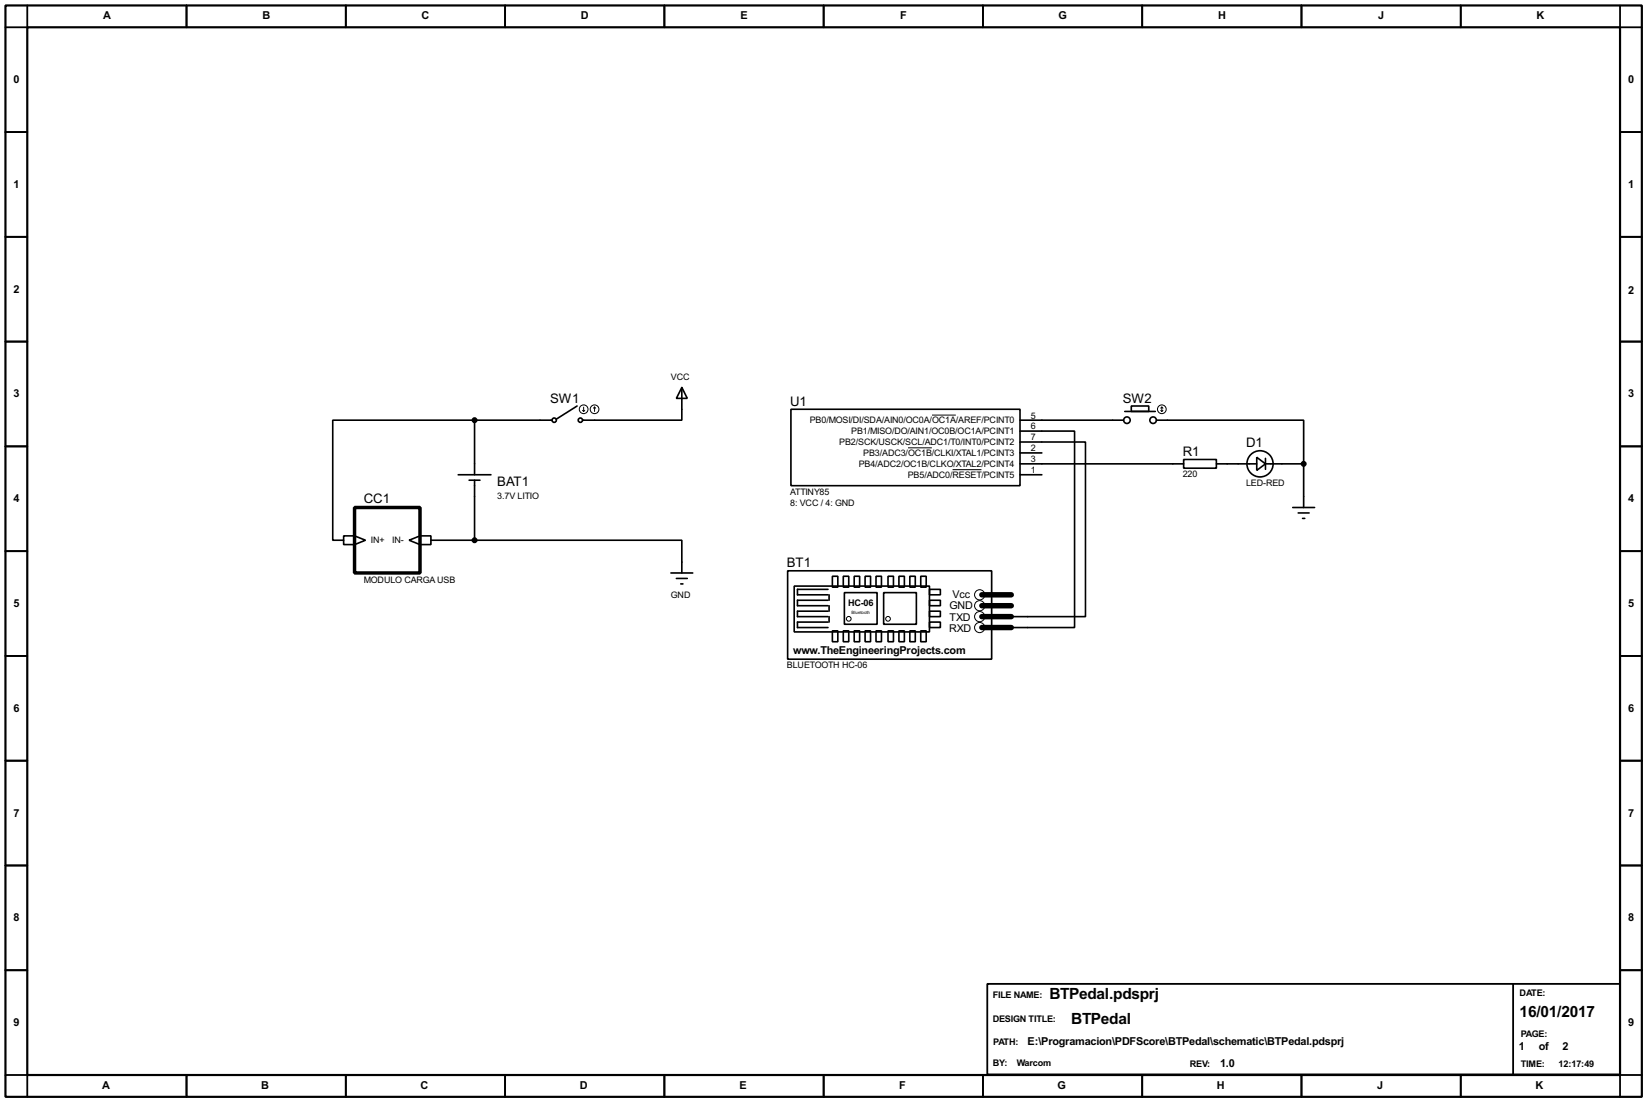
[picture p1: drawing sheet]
<svg xmlns="http://www.w3.org/2000/svg" width="383mm" height="256mm" viewBox="0 0 383 256" stroke-linecap="round" stroke-linejoin="round" font-family="sans-serif">
<path d="M1.3 1.3h381v254h-381zM6.3 6.3h370.9v243.9h-370.9z" fill="none" stroke="#000" stroke-width=".51"/>
<g fill="none" stroke="#000" stroke-width=".42">
<path d="M6.3 1.3v5h-5M43.4 1.3v5M80.5 1.3v5M117.6 1.3v5M154.7 1.3v5M191.8 1.3v5M228.9 1.3v5M265.9 1.3v5M303 1.3v5M340.1 1.3v5M377.2 1.3v5h5.1M1.3 30.7h5"/>
<path d="M377.2 30.7h5.1M1.3 55.1h5M377.2 55.1h5.1M1.3 79.5h5M377.2 79.5h5.1M1.3 103.9h5M377.2 103.9h5.1M1.3 128.3h5M377.2 128.3h5.1M1.3 152.7h5M377.2 152.7h5.1M1.3 177h5"/>
<path d="M377.2 177h5.1M1.3 201.4h5M377.2 201.4h5.1M1.3 225.8h5M229.9 229h147.3v21.1h-147.3zM352.3 229v21.1M377.2 225.8h5.1M1.3 250.2h5v5.1M43.4 250.2v5.1M80.5 250.2v5.1M117.6 250.2v5.1M154.7 250.2v5.1"/>
<path d="M191.8 250.2v5.1M228.9 250.2v5.1M265.9 250.2v5.1M303 250.2v5.1M340.1 250.2v5.1M382.3 250.2h-5.1v5.1"/>
</g>
<g fill="none" stroke="#000" stroke-width=".38">
<path d="M110.5 97.8h-33v27.9h2.5M110.5 97.8h18M110.5 97.8v12.7M134.4 94.5l-4.9 3M158.7 90.2l1.3 2.5h-2.5zM158.7 90.2v7.6h-23.1M184.1 95.2h53.4v17.8h-53.4zM237.5 97.8h24.1M261.9 95.8h7.1M263.4 94.5h4.1v1.3h-4.1zM269.2 97.8h34.3v10.1M106.7 110.5h7.6"/>
<path d="M109.2 111.8h2.6M110.5 111.8v13.9M237.5 100.3h12.7v45.7h-16M237.5 102.9h15.2v40.6h-18.5M237.5 107.9h38.1M237.5 110.5h5.1M237.5 105.4h5.1M275.6 106.9h7.6v2.1h-7.6zM283.2 107.9h9.4M292.6 106.4l2 1.5-2 1.6zM294.6 107.9h8.9M294.6 106.7v2.5"/>
<path d="M301 118.1h5.1M302.3 119.4h2.5M303.5 107.9v10.2M80 124.7h2.5l2.6 1-2.6 1h-2.5zM82.5 124.7v2M95.2 125.7l2.6-1h2.5v2h-2.5zM97.8 124.7v2M100.3 125.7h10.2M110.5 125.7h48.2v7.6M156.2 133.3h5.1M157.5 134.6h2.5M158.5 135.9h.5"/>
<path d="M183.4 132.8h47.5v20.6h-47.5zM184.9 136.4h31.5v10.7h-31.5zM192.8 137.2h-7.1v1.2h7.1M192.8 139.7h-7.1v1.3h7.1M193 138.4v1.3M193.8 134.1h1.3v2.6h-1.3zM196.3 134.1h1.3v2.6h-1.3zM196.6 137.9h7.6v7.4h-7.6zM198.9 134.1h1.3v2.6h-1.3zM201.4 134.1h1.3v2.6h-1.3zM204 134.1h1.2v2.6h-1.2zM205.7 137.9h7.7v7.4h-7.7z"/>
<path d="M206.8 134.1h1.2v2.6h-1.2zM209.3 134.1h1.3v2.6h-1.3zM211.8 134.1h1.3v2.6h-1.3zM214.4 134.1h1.2v2.6h-1.2zM216.4 137.2h2.5v1.2h-2.5zM216.4 139.7h2.5v1.3h-2.5zM303.3 120.6h.5M192.8 142.2h-7.1v1.3h7.1M192.8 144.8h-7.1v1.2h7.1M193 141v1.2M193 143.5v1.3M193.8 146.8h1.3v2.6h-1.3z"/>
<path d="M196.3 146.8h1.3v2.6h-1.3zM198.9 146.8h1.3v2.6h-1.3zM201.4 146.8h1.3v2.6h-1.3zM204 146.8h1.2v2.6h-1.2zM206.8 146.8h1.2v2.6h-1.2zM209.3 146.8h1.3v2.6h-1.3zM211.8 146.8h1.3v2.6h-1.3zM214.4 146.8h1.2v2.6h-1.2zM216.4 142.2h2.5v1.3h-2.5zM216.4 144.8h2.5v1.2h-2.5z"/>
<circle cx="129" cy="97.8" r=".51"/>
<circle cx="135.1" cy="97.8" r=".51"/>
<circle cx="262.4" cy="97.8" r=".76"/>
<circle cx="268.5" cy="97.8" r=".76"/>
<circle cx="293.4" cy="108" r="3"/>
</g>
<g fill="none" stroke="#000" stroke-width=".23">
<path d="M135.6 95.5l.3 .3M135.9 94.7v1.1M136.1 95.5l-.2 .3M138.4 94.7l-.2 .3M138.4 94.7l.3 .3M138.4 94.7v1.1M217 96.6h5.5M270.3 95.5l.2 .3M270.5 94.7v1.1M270.5 94.7l-.2 .3M270.5 94.7l.3 .3M270.8 95.5l-.3 .3"/>
<path d="M211.4 104.2h5.6M221.8 109.3h6.7"/>
<circle cx="135.9" cy="95.3" r="1.02"/>
<circle cx="138.4" cy="95.3" r="1.02"/>
<circle cx="270.5" cy="95.3" r="1.02"/>
<circle cx="228.1" cy="138.4" r="1.19"/>
<circle cx="197.6" cy="144" r=".55"/>
<circle cx="206.8" cy="144" r=".55"/>
<circle cx="228.1" cy="143.5" r="1.19"/>
<circle cx="228.1" cy="146.1" r="1.19"/>
<circle cx="228.1" cy="141" r="1.19"/>
</g>
<path d="M228.6 138.4h6.9M228.6 141h6.9M228.6 143.5h6.9M228.6 146h6.9" fill="none" stroke="#000" stroke-width="1.3"/>
<g fill="#000" stroke="#000" stroke-width=".38">
<circle cx="110.5" cy="97.8" r=".51"/>
<circle cx="303.5" cy="107.9" r=".51"/>
<circle cx="110.5" cy="125.7" r=".51"/>
</g>
<path d="M82.5 118.1h15.3v15.2h-15.3z" fill="none" stroke="#000" stroke-width=".8"/>
<g font-size="4">
<text x="244.3" y="232.5">BTPedal.pdsprj</text>
<text x="249.4" y="238.3">BTPedal</text>
<text x="353.8" y="236.6">16/01/2017</text>
</g>
<g font-size="3.4">
<text x="128.1" y="93.7">SW1</text>
<text x="184" y="94.4">U1</text>
<text x="261.4" y="93.7">SW2</text>
<text x="275.4" y="106.1">R1</text>
<text x="290.1" y="104.1">D1</text>
<text x="115.8" y="113.1">BAT1</text>
<text x="84.7" y="117.1">CC1</text>
<text x="183.2" y="132">BT1</text>
</g>
<g font-size="2.8">
<text x="24" y="4.4">A</text>
<text x="61.1" y="4.4">B</text>
<text x="98.2" y="4.4">C</text>
<text x="135.3" y="4.4">D</text>
<text x="172.4" y="4.4">E</text>
<text x="209.6" y="4.4">F</text>
<text x="246.5" y="4.4">G</text>
<text x="283.6" y="4.4">H</text>
<text x="320.9" y="4.4">J</text>
<text x="357.8" y="4.4">K</text>
<text x="3.1" y="19.3">0</text>
<text x="379.1" y="19.3">0</text>
<text x="3.1" y="43.7">1</text>
<text x="379.1" y="43.7">1</text>
<text x="3.1" y="68.1">2</text>
<text x="379.1" y="68.4">2</text>
<text x="3.1" y="92.5">3</text>
<text x="379.1" y="92.5">3</text>
<text x="3.1" y="116.9">4</text>
<text x="379.1" y="116.9">4</text>
<text x="3.1" y="141.3">5</text>
<text x="221.1" y="141.8">GND</text>
<text x="221.7" y="139.3">Vcc</text>
<text x="379.1" y="141.3">5</text>
<text x="221" y="147.2">RXD</text>
<text x="221.1" y="144.6">TXD</text>
<text x="184.7" y="152.2">www.TheEngineeringProjects.com</text>
<text x="3.1" y="165.7">6</text>
<text x="379.1" y="165.7">6</text>
<text x="3.1" y="190">7</text>
<text x="379.1" y="190">7</text>
<text x="3.1" y="214.4">8</text>
<text x="379.1" y="214.4">8</text>
<text x="3.1" y="238.8">9</text>
<text x="379.1" y="238.8">9</text>
<text x="239.3" y="243.2">E:\Programacion\PDFScore\BTPedal\schematic\BTPedal.pdsprj</text>
<text x="353.7" y="244.3">1</text>
<text x="358.3" y="244.3">of</text>
<text x="363.8" y="244.3">2</text>
<text x="284.1" y="248.3">1.0</text>
<text x="23.8" y="253.5">A</text>
<text x="60.8" y="253.5">B</text>
<text x="97.9" y="253.5">C</text>
<text x="135" y="253.5">D</text>
<text x="172.2" y="253.5">E</text>
<text x="209.3" y="253.5">F</text>
<text x="246.2" y="253.5">G</text>
<text x="283.3" y="253.5">H</text>
<text x="320.6" y="253.5">J</text>
<text x="357.5" y="253.5">K</text>
</g>
<g font-size="2.4">
<text x="197.4" y="140.9">HC-06</text>
<text x="231.1" y="232.4">FILE NAME:</text>
<text x="353.8" y="231.9">DATE:</text>
<text x="231.1" y="237.8">DESIGN TITLE:</text>
<text x="231.3" y="243.2">PATH:</text>
<text x="354.1" y="241.3">PAGE:</text>
<text x="231.1" y="248.1">BY:</text>
<text x="236.7" y="248.1">Warcom</text>
<text x="277" y="248.2">REV:</text>
<text x="354.1" y="248.2">TIME:</text>
<text x="362.9" y="248.2">12:17:49</text>
</g>
<g font-size="2.3">
<text x="156.2" y="88.3">VCC</text>
<text x="188.6" y="98.5">PB0/MOSI/DI/SDA/AIN0/OC0A/OC1A/AREF/PCINT0</text>
<text x="198.2" y="101">PB1/MISO/DO/AIN1/OC0B/OC1A/PCINT1</text>
<text x="240" y="99.9">6</text>
<text x="240" y="97.4">5</text>
<text x="195.4" y="103.6">PB2/SCK/USCK/SCL/ADC1/T0/INT0/PCINT2</text>
<text x="201" y="106.1">PB3/ADC3/OC1B/CLKI/XTAL1/PCINT3</text>
<text x="240" y="105">2</text>
<text x="240" y="107.6">3</text>
<text x="240" y="102.5">7</text>
<text x="199.9" y="108.7">PB4/ADC2/OC1B/CLKO/XTAL2/PCINT4</text>
<text x="211.4" y="111.2">PB5/ADC0/RESET/PCINT5</text>
<text x="240" y="110.1">1</text>
<text x="275.4" y="111.1">220</text>
<text x="290.1" y="113.1">LED-RED</text>
<text x="115.8" y="116">3.7V LITIO</text>
<text x="184" y="115.1">ATTINY85</text>
<text x="184" y="117.7">8: VCC / 4: GND</text>
<text x="86.4" y="126.4">IN+</text>
<text x="91.3" y="126.4">IN-</text>
<text x="84.7" y="135.6">MODULO CARGAUSB</text>
<text x="156.2" y="139.1">GND</text>
<text x="183.2" y="155.5">BLUETOOTH HC-06</text>
</g>
<text font-size="1.1" x="198.2" y="142.8">Bluetooth</text>
</svg>
